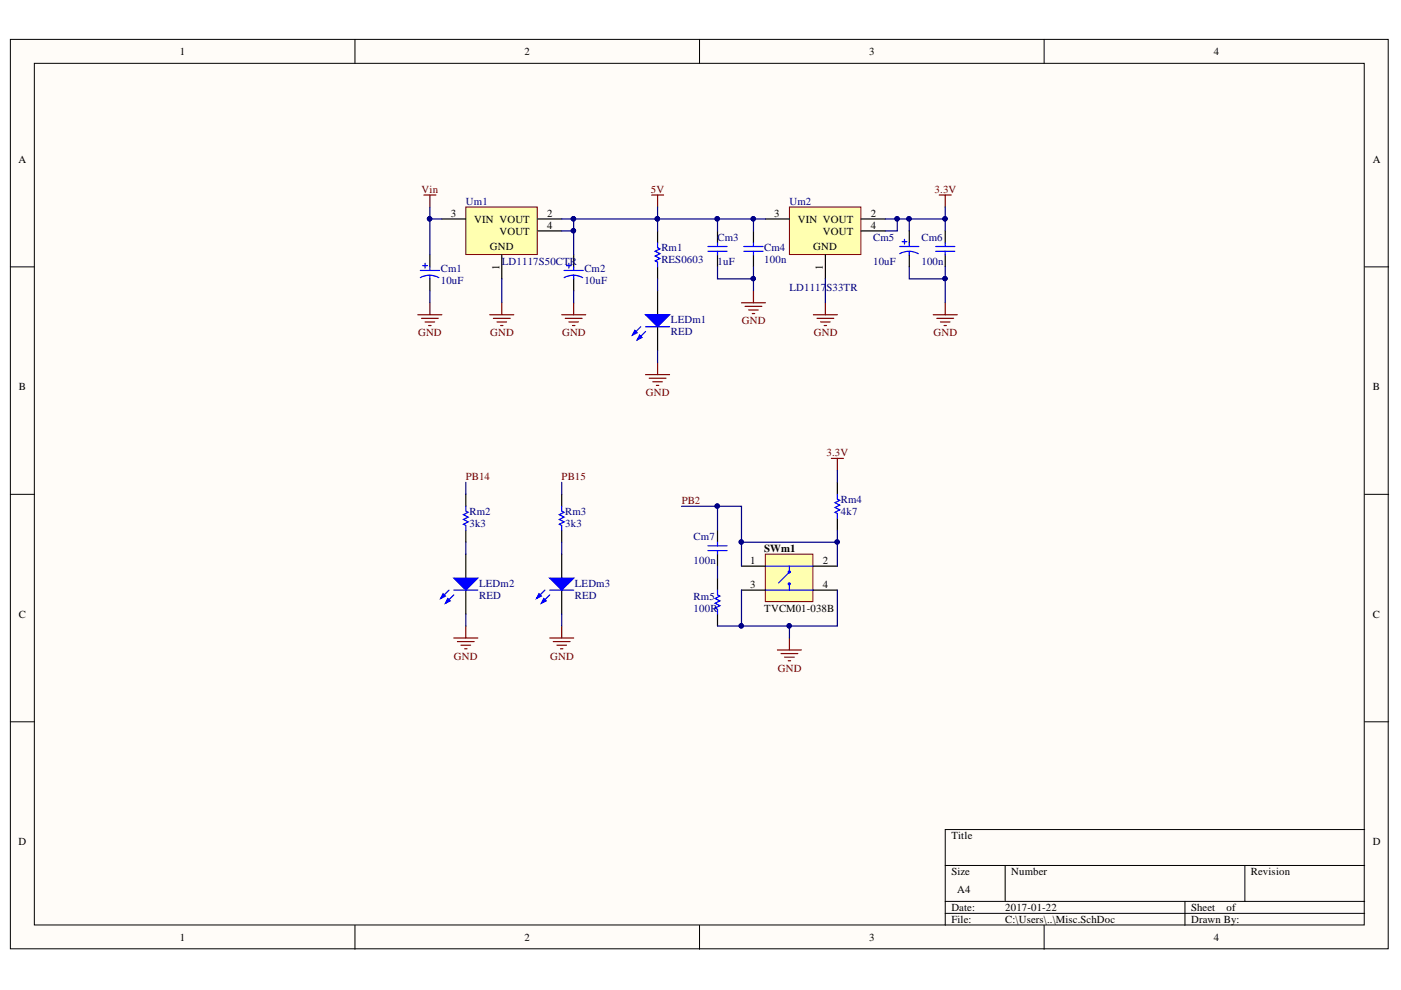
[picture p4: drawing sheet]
<svg xmlns="http://www.w3.org/2000/svg" width="297mm" height="210mm" viewBox="0 0 297 210" stroke-linecap="round" stroke-linejoin="round" font-family="sans-serif">
<g fill="#fffcf8" stroke="#000" stroke-width=".21">
<path d="M2.2 8.4h292.1v192.8h-292.1z"/>
<path d="M7.3 13.4h281.9v182.7h-281.9z"/>
</g>
<g fill="none" stroke="#000" stroke-width=".21">
<path d="M75.3 8.4v5M148.3 8.4v5M221.4 8.4v5M2.2 56.6h5.1M289.3 56.6h5.1M2.2 104.8h5.1M289.3 104.8h5.1M2.2 153h5.1M289.3 153h5.1M289.3 175.9h-88.9v20.3M75.3 196.2v5.1M148.3 196.2v5.1"/>
<path d="M200.4 183.5h88.9M200.4 191.1h88.9M200.4 193.7h88.9M213.1 183.5v7.6M221.4 196.2v5.1M251.2 191.1v5.1M263.9 183.5v7.6"/>
</g>
<g fill="none" stroke="#800000" stroke-width=".25">
<path d="M89.9 41.4h2.5M91.1 41.4v2.5M138.1 41.4h2.6M139.4 41.4v2.5M88.6 66.7h5.1M89.4 67.5h3.5M90.1 68.3h2.1M90.9 69h.5M91.1 64.2v2.5M103.8 66.7h5.1M104.6 67.5h3.6M105.4 68.3h2"/>
<path d="M106.1 69h.5M106.4 64.2v2.5M119.1 66.7h5.1M119.9 67.5h3.5M120.6 68.3h2M121.4 69h.5M121.6 64.2v2.5M136.9 79.4h5.1M139.4 76.9v2.5M172.5 66.7h5M173.2 67.5h3.6M174 68.3h2"/>
<path d="M174.7 69h.6M175 64.2v2.5M137.6 80.2h3.6M138.4 80.9h2M139.2 81.7h.5"/>
</g>
<path d="M139.4 49v2.5M139.4 56.6v2.5M139.4 61.7v5M139.4 69.3v5" fill="none" stroke="#000" stroke-width=".25"/>
<path d="M139.4 51.5v1l.5 .3-1 .5 1 .5-1 .5 1 .5-1 .5 .5 .3v1" fill="none" stroke="#00f" stroke-width=".25"/>
<path d="M136.9 66.7h5.1l-2.6 2.6z" fill="#00f"/>
<path d="M135.9 69.3l-1.8 1.7M136.9 66.7h5.1l-2.6 2.6zM136.9 70.3l-1.8 1.8" fill="none" stroke="#00f" stroke-width=".25"/>
<path d="M135.6 71l.5 .6-1 .5z" fill="#00f"/>
<path d="M135.6 71l.5 .6-1 .5z" fill="none" stroke="#00f" stroke-width=".25"/>
<path d="M134.6 70l.5 .5-1 .5z" fill="#00f"/>
<g fill="none" stroke="#00f" stroke-width=".25">
<path d="M150.1 52.3h4.1M150.1 53.3h4.1M152.1 51.5v.8M152.1 53.3v.7M157.7 52.3h4.1M157.7 53.3h4.1M159.7 51.5v.8M159.7 53.3v.7M198.4 52.3h4M198.4 53.3h4M200.4 51.5v.8M200.4 53.3v.7"/>
<path d="M134.6 70l.5 .5-1 .5zM136.9 69.3h5.1"/>
</g>
<path d="M152.1 49v2.5M152.1 54v2.6M159.7 49v2.5M159.7 54v2.6M200.4 49v2.5M200.4 54v2.6M98.8 117.5v5.1M98.8 125.1v5.1" fill="none" stroke="#000" stroke-width=".25"/>
<path d="M199.1 41.4h2.6M200.4 41.4v2.5" fill="none" stroke="#800000" stroke-width=".25"/>
<path d="M96.2 122.6h5.1l-2.5 2.5z" fill="#00f"/>
<path d="M95.2 125.1l-1.8 1.8M96.2 122.6h5.1l-2.5 2.5zM96.2 126.1l-1.8 1.8" fill="none" stroke="#00f" stroke-width=".25"/>
<path d="M95 126.9l.5 .5-1.1 .5z" fill="#00f"/>
<path d="M95 126.9l.5 .5-1.1 .5z" fill="none" stroke="#00f" stroke-width=".25"/>
<path d="M93.9 125.9l.5 .5-1 .5z" fill="#00f"/>
<path d="M98.8 107.3v1.1l.5 .2-1 .5 1 .5-1 .5 1 .5-1 .6 .5 .2v1M93.9 125.9l.5 .5-1 .5zM96.2 125.1h5.1" fill="none" stroke="#00f" stroke-width=".25"/>
<path d="M98.8 104.8v2.5M98.8 112.4v2.6M119.1 117.5v5.1M119.1 125.1v5.1" fill="none" stroke="#000" stroke-width=".25"/>
<path d="M116.5 122.6h5.1l-2.5 2.5z" fill="#00f"/>
<path d="M115.5 125.1l-1.7 1.8M116.5 122.6h5.1l-2.5 2.5zM116.5 126.1l-1.7 1.8" fill="none" stroke="#00f" stroke-width=".25"/>
<path d="M115.3 126.9l.5 .5-1 .5z" fill="#00f"/>
<path d="M115.3 126.9l.5 .5-1 .5z" fill="none" stroke="#00f" stroke-width=".25"/>
<path d="M114.3 125.9l.5 .5-1 .5z" fill="#00f"/>
<path d="M119.1 107.3v1.1l.5 .2-1 .5 1 .5-1 .5 1 .5-1 .6 .5 .2v1M114.3 125.9l.5 .5-1 .5zM116.5 125.1h5.1" fill="none" stroke="#00f" stroke-width=".25"/>
<path d="M119.1 104.8v2.5M119.1 112.4v2.6" fill="none" stroke="#000" stroke-width=".25"/>
<path d="M96.2 135.3h5.1M97 136h3.5M97.7 136.8h2.1M98.5 137.6h.5M98.8 132.7v2.6M116.5 135.3h5.1M117.3 136h3.6M118.1 136.8h2M118.8 137.6h.5M119.1 132.7v2.6" fill="none" stroke="#800000" stroke-width=".25"/>
<path d="M162.3 117.5h10.1v10.1h-10.1z" fill="#ffffb0" stroke="#800000" stroke-width=".21"/>
<g fill="none" stroke="#00f" stroke-width=".25">
<path d="M89.1 57.3h4.1M89.6 56.3h1M90.1 55.8v1M91.1 58.4h.8l1.1 .5M91.1 58.4h-.8l-1.2 .5M91.1 56.6v.7M91.1 58.4v.7M119.6 57.3h4.1M120.1 56.3h1M120.6 55.8v1M121.6 58.4h.8l1.1 .5M121.6 58.4h-.8l-1.2 .5"/>
<path d="M121.6 56.6v.7M121.6 58.4v.7M150.1 115.7h4.1M150.1 116.7h4.1M152.1 115v.7M152.1 116.7v.8M177.5 104.8v1l.5 .3-1 .5 1 .5-1 .5 1 .5-1 .5 .5 .3v1M152.1 125.1v1l.5 .3-1 .5 1 .5-1 .5 1 .5-1 .5 .5 .3v1M162.3 125.1h10.2M162.3 120h10.2M167.4 120v1.1M167.4 124.1v1"/>
<path d="M167.4 121.3l-2.3 2.3"/>
<circle cx="167.3" cy="121.3" r=".21"/>
<circle cx="167.3" cy="123.8" r=".2"/>
</g>
<g fill="none" stroke="#000" stroke-width=".25">
<path d="M91.1 54v2.6M91.1 59.1v2.6M121.6 54v2.6M121.6 59.1v2.6M152.1 112.4v2.6M152.1 117.5v2.5M177.5 102.3v2.5M177.5 109.9v2.5M152.1 122.6v2.5M152.1 130.2v2.5M157.2 120h5.1M157.2 125.1h5.1"/>
<path d="M172.5 120h5M172.5 125.1h5"/>
</g>
<path d="M176.3 97.2h2.5M177.5 97.2v2.5M164.8 137.8h5.1M165.6 138.6h3.6M166.4 139.3h2M167.4 135.3v2.5M167.1 140.1h.5" fill="none" stroke="#800000" stroke-width=".25"/>
<path d="M167.4 43.9h15.1v10.1h-15.1z" fill="#ffffb0" stroke="#800000" stroke-width=".21"/>
<path d="M162.3 46.4h5.1M175 54v5.1M182.6 46.4h5.1M182.6 49h5.1" fill="none" stroke="#000" stroke-width=".25"/>
<path d="M98.8 43.9h15.1v10.1h-15.1z" fill="#ffffb0" stroke="#800000" stroke-width=".21"/>
<path d="M93.7 46.4h5.1M106.4 54v5.1M114 46.4h5.1M114 49h5.1M192.8 49v2.5M192.8 54v2.6" fill="none" stroke="#000" stroke-width=".25"/>
<path d="M157.2 64.2h5.1M158 65h3.5M158.7 65.7h2.1M159.5 66.5h.5M159.7 61.7v2.5M197.9 66.7h5M198.6 67.5h3.6M199.4 68.3h2M200.2 69h.5M200.4 64.2v2.5" fill="none" stroke="#800000" stroke-width=".25"/>
<g fill="none" stroke="#000080" stroke-width=".25">
<path d="M91.1 43.9v2.5h2.6M91.1 46.4v7.6M106.4 59.1v5.1M119.1 46.4h2.5M121.6 49v5M139.4 43.9v5.1M139.4 59.1v2.6M152.1 56.6v2.5h7.6v-2.5M152.1 46.4v2.6M159.7 46.4v2.6M159.7 59.1v2.6M162.3 46.4h-40.7v2.6h-2.5"/>
<path d="M175 59.1v5.1M187.7 46.4h12.7M190.2 46.4v2.6h-2.5M192.8 56.6v2.5h7.6v-2.5M192.8 46.4v2.6M200.4 43.9v5.1M200.4 59.1v5.1M91.1 61.7v2.5M121.6 61.7v2.5M139.4 74.3v2.6M177.5 99.7v2.6M98.8 102.3v2.5"/>
<path d="M98.8 115v2.5M119.1 102.3v2.5M119.1 115v2.5M144.5 107.3h12.7v7.7h20.3v5M152.1 107.3v5.1M157.2 115v5M177.5 112.4v2.6M98.8 130.2v2.5M119.1 130.2v2.5M152.1 120v2.6M152.1 132.7h5.1M157.2 125.1v7.6h20.3v-7.6"/>
<path d="M167.4 132.7v2.6"/>
</g>
<g fill="#000080" stroke="#000080" stroke-width=".21">
<circle cx="121.6" cy="46.4" r=".47"/>
<circle cx="91.1" cy="46.4" r=".47"/>
<circle cx="121.6" cy="48.9" r=".46"/>
<circle cx="139.4" cy="46.4" r=".46"/>
<circle cx="152.1" cy="46.4" r=".47"/>
<circle cx="159.7" cy="59.1" r=".46"/>
<circle cx="167.3" cy="132.7" r=".46"/>
<circle cx="157.2" cy="114.9" r=".46"/>
<circle cx="177.5" cy="114.9" r=".46"/>
<circle cx="152.1" cy="107.3" r=".46"/>
<circle cx="157.2" cy="132.7" r=".46"/>
<circle cx="159.7" cy="46.4" r=".46"/>
<circle cx="200.4" cy="59.1" r=".46"/>
<circle cx="192.7" cy="46.4" r=".47"/>
<circle cx="200.4" cy="46.4" r=".46"/>
<circle cx="190.2" cy="46.4" r=".46"/>
</g>
<path d="M190.8 52.3h4M191.3 51.3h1M191.8 50.7v1.1M192.8 53.3l1.2 .2 .7 .3M192.8 53.3l-1.3 .2-.7 .3M192.8 51.5v.8M192.8 53.3v.7" fill="none" stroke="#00f" stroke-width=".25"/>
<g font-size="2.3">
<text x="38.1" y="11.7">1</text>
<text x="111.2" y="11.7">2</text>
<text x="184.3" y="11.7">3</text>
<text x="257.4" y="11.7">4</text>
<text x="3.9" y="34.5">A</text>
<text x="291.1" y="34.5">A</text>
<text x="95.6" y="46">3</text>
<text x="100.6" y="47.2">VIN VOUT</text>
<text x="116" y="46">2</text>
<text x="164.2" y="46">3</text>
<text x="169.1" y="47.2">VIN VOUT</text>
<text x="184.6" y="46">2</text>
<text x="103.9" y="53.1">GND</text>
<text x="105.9" y="49.8">VOUT</text>
<text x="116" y="48.5">4</text>
<text x="172.4" y="53.1">GND</text>
<text x="174.5" y="49.8">VOUT</text>
<text x="184.6" y="48.5">4</text>
<text x="105.9" y="57.2" transform="rotate(-90 105.9 57.2)">1</text>
<text x="174.5" y="57.2" transform="rotate(-90 174.5 57.2)">1</text>
<text x="4" y="82.7">B</text>
<text x="291.1" y="82.7">B</text>
<text x="159.1" y="119.6">1</text>
<text x="162" y="117">SWm1</text>
<text x="174.5" y="119.6">2</text>
<text x="159.1" y="124.6">3</text>
<text x="174.5" y="124.6">4</text>
<text x="4" y="131">C</text>
<text x="162" y="129.7">TVCM01-038B</text>
<text x="291.1" y="131">C</text>
<text x="3.9" y="179.2">D</text>
<text x="201.7" y="177.9">Title</text>
<text x="291.1" y="179.2">D</text>
<text x="201.7" y="185.6">Size</text>
<text x="214.4" y="185.6">Number</text>
<text x="265.2" y="185.6">Revision</text>
<text x="203" y="189.4">A4</text>
<text x="201.7" y="193.2">Date:</text>
<text x="201.7" y="195.7">File:</text>
<text x="213.1" y="193.2">2017-01-22</text>
<text x="213.1" y="195.7">C:\Users\..\Misc.SchDoc</text>
<text x="252.5" y="193.2">Sheet</text>
<text x="252.5" y="195.7">Drawn By:</text>
<text x="260.1" y="193.2">of</text>
<text x="38.1" y="199.5">1</text>
<text x="111.2" y="199.5">2</text>
<text x="184.3" y="199.5">3</text>
<text x="257.4" y="199.5">4</text>
</g>
<g font-size="2.3" fill="#800000">
<text x="89.4" y="40.8">Vin</text>
<text x="138" y="40.8">5V</text>
<text x="198.2" y="40.8">3.3V</text>
<text x="88.6" y="71.3">GND</text>
<text x="103.9" y="71.3">GND</text>
<text x="119.2" y="71.3">GND</text>
<text x="157.3" y="68.8">GND</text>
<text x="172.5" y="71.3">GND</text>
<text x="197.9" y="71.3">GND</text>
<text x="136.9" y="84">GND</text>
<text x="98.8" y="101.7">PB14</text>
<text x="119.1" y="101.7">PB15</text>
<text x="175.2" y="96.7">3.3V</text>
<text x="144.5" y="106.9">PB2</text>
<text x="96.2" y="139.8">GND</text>
<text x="116.6" y="139.8">GND</text>
<text x="164.9" y="142.4">GND</text>
</g>
<g font-size="2.3" fill="#000080">
<text x="98.8" y="43.4">Um1</text>
<text x="167.4" y="43.4">Um2</text>
<text x="140.2" y="53.3">Rm1</text>
<text x="152.1" y="51">Cm3</text>
<text x="162" y="53.3">Cm4</text>
<text x="185.1" y="51">Cm5</text>
<text x="195.4" y="51">Cm6</text>
<text x="93.5" y="57.6">Cm1</text>
<text x="106.4" y="56.1">LD1117S50CTR</text>
<text x="123.9" y="57.6">Cm2</text>
<text x="140.2" y="55.9">RES0603</text>
<text x="152.1" y="56.1">1uF</text>
<text x="162" y="55.9">100n</text>
<text x="185.1" y="56.1">10uF</text>
<text x="195.4" y="56.1">100n</text>
<text x="93.5" y="60.2">10uF</text>
<text x="123.9" y="60.2">10uF</text>
<text x="167.4" y="61.7">LD1117</text>
<text x="175.2" y="61.7">S33TR</text>
<text x="142.2" y="68.5">LEDm1</text>
<text x="142.2" y="71.1">RED</text>
<text x="178.3" y="106.6">Rm4</text>
<text x="99.5" y="109.2">Rm2</text>
<text x="99.5" y="111.7">3k3</text>
<text x="119.8" y="109.2">Rm3</text>
<text x="119.8" y="111.7">3k3</text>
<text x="178.3" y="109.2">4k7</text>
<text x="147.1" y="114.5">Cm7</text>
<text x="147.1" y="119.6">100n</text>
<text x="101.6" y="124.4">LEDm2</text>
<text x="121.9" y="124.4">LEDm3</text>
<text x="101.6" y="126.9">RED</text>
<text x="121.9" y="126.9">RED</text>
<text x="147.1" y="127.2">Rm5</text>
<text x="147.1" y="129.7">100R</text>
</g>
</svg>
